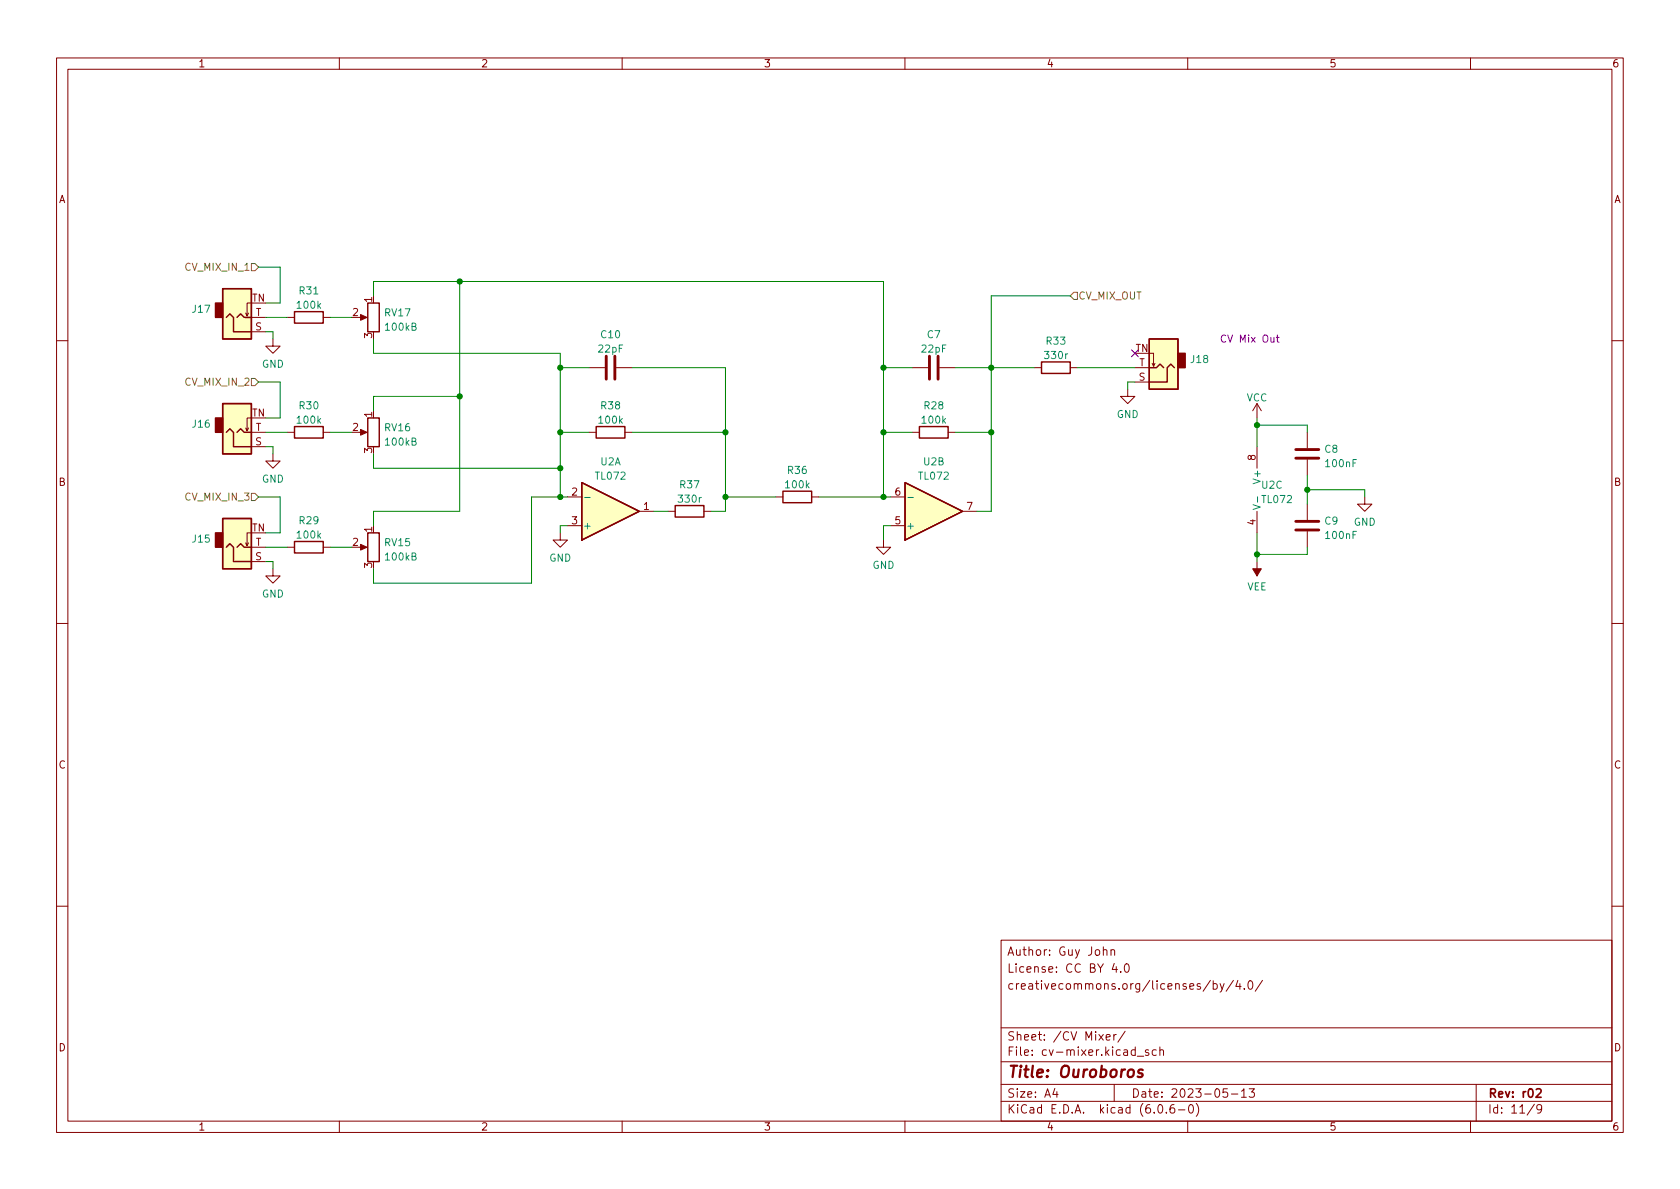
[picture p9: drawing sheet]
<svg xmlns="http://www.w3.org/2000/svg" width="297mm" height="210mm" viewBox="0 0 297 210" stroke-linecap="round" stroke-linejoin="round" font-family="sans-serif">
<g fill="none" stroke="#840000" stroke-width=".18">
<path d="M10 10.2h277v190.1h-277zM12 12.2h273v186.1h-273zM60 10.2v2M110 10.2v2M160 10.2v2M210 10.2v2M260 10.2v2M43.9 55.4l-.2 .5M44.4 53.6h-.7v2.3l-.3-.5M44.4 58.7h2.6M44.4 56.1h2.6M48.3 59.9v1.3h-1.3l1.3 1.3 1.2-1.3h-1.2"/>
<path d="M50.8 56.1h1.3M57.1 56.1h1.3M63.5 56.1h1M10 60.2h2M43.9 75.7l-.2 .5M44.4 73.9h-.7v2.3l-.3-.5M44.4 79h2.6M44.4 76.4h2.6M50.8 76.4h1.3M57.1 76.4h1.3M63.5 76.4h1M104.1 65h2.8"/>
<path d="M104.1 76.4h1.3M109 65h2.8M110.5 76.4h1.3M161.3 65h2.8M161.3 76.4h1.3M166.1 65h2.8M167.6 76.4h1.3M182.9 65h1.2M189.2 65h1.3M199.4 68.8v1.3h1.3l-1.3 1.3-1.3-1.3h1.3M200.7 67.6h2.5M200.7 65h2.5"/>
<path d="M203.2 62.5h.8v2.3l.2-.5M203.7 64.3l.3 .5M222.2 71.4v2.5M222.2 79v3.8M222.2 71.4l-.7 1.2M222.2 71.4l.8 1.2M231.1 76.4v2.8M285 60.2h2M43.9 96l-.2 .5M44.4 94.2h-.7v2.3l-.3-.5M44.4 99.3h2.6M44.4 96.8h2.6"/>
<path d="M48.3 80.3v1.2h-1.3l1.3 1.3 1.2-1.3h-1.2M50.8 96.8h1.3M57.1 96.8h1.3M63.5 96.8h1M99.1 94.2v1.3h1.2l-1.2 1.3-1.3-1.3h1.3M100.3 93h2.6M100.3 87.9h2.6M113 90.4h2.6M118.1 90.4h1.3M124.5 90.4h1.2M137.2 87.9h1.2M143.5 87.9h1.3"/>
<path d="M156.2 95.5v1.3h1.3l-1.3 1.2-1.3-1.2h1.3M157.5 93h2.5M157.5 87.9h2.5M170.2 90.4h2.5M222.2 90.4v3.8M222.2 99.3v2.5M231.1 81.3v2.8M231.1 89.1v2.8M231.1 94v2.8M241.3 87.9v1.2h1.3l-1.3 1.3-1.3-1.3h1.3M10 110.2h2M48.3 100.6v1.2h-1.3l1.3 1.3 1.2-1.3h-1.2"/>
<path d="M285 110.2h2M10 160.2h2M177 166.3h108v32h-108zM195.1 168.1l.2-.2 .3 .1 .1 .9M195.1 167.4v1.5M196.4 168.1l.2-.2 .4 .1 .1 .9M196.4 167.9v1M197 170.4l-.4 1h1M197.4 170.9v1M198.1 171.8v.1M198.9 170.6l.2-.2a.81 .81 0 0 1 .6 .7 .81 .81 0 0 1-.3 .8h-.1a.81 .81 0 0 1-.4-1.3zM214 173.4l-1.3 1.9"/>
<path d="M214.5 174l.4-.1 .3 .3v.4l-.1 .3h-.6M214.5 173.4v1.5M215.7 173.9l.4 1M216.4 173.9l-.5 1.4-.2 .1M218.1 173.4l-1.3 1.9M218.9 173.4l-.4 1h.9M219.2 173.9v1M220 174.8v.1M220.8 173.6l.2-.2a.81 .81 0 0 1 .6 .7 .81 .81 0 0 1-.3 .8h-.2a.81 .81 0 0 1-.3-1.3zM223.2 173.4l-1.3 1.9M285 160.2h2M60 198.3v2"/>
<path d="M110 198.3v2M160 198.3v2M177 194.8h108M177 191.8h108M177 187.8h108M177 181.8h108M186.5 192.5l-.4 1h1M186.9 193v1M195.6 183.4l.7-.1-.1-.3-.4-.1-.2 .2v.8h.6M196.9 182.9v1M197 191.8v3M197.4 182.9l-.3 .1-.2 .2"/>
<path d="M198.9 182.4l-1.3 1.9M201.1 186.8h1.1M203.1 185.7l-.4-.1-.2 .2 .1 .3 .5 .1v.4h-.6M204.4 185.7l-.4-.1-.3 .3v.4l.2 .3h.5M204.9 195.4l.2-.1a.81 .81 0 0 1 .6 .7 .81 .81 0 0 1-.3 .8h-.2a.81 .81 0 0 1-.6-.6 .81 .81 0 0 1 .3-.8zM205.1 185.8l.2-.2 .3 .1 .1 .9M205.1 185.1v1.5M206.2 196.7v.1M207.6 195.3a.59 .59 0 0 0-.7 .7v.5l.1 .3h.4l.2-.1 .1-.5-.1-.2-.5-.1-.2 .3M208.4 196.3h1.1M210 198.3v2M210.4 195.4l.1-.1a.81 .81 0 0 1 .6 .7 .81 .81 0 0 1-.3 .8h-.2a.81 .81 0 0 1-.5-.6 .81 .81 0 0 1 .3-.8z"/>
<path d="M211.5 195.1a1.72 1.72 0 0 1 0 2.3M217 192.5h-.7l-.1 .7 .2-.1 .5 .1 .2 .2-.1 .5-.2 .1-.6-.1M217.7 193.5h1.2M219.5 193l.4-.5v1.5M219.5 194h.9M220.9 192.5h.9l-.5 .6 .4 .1v.7l-.2 .1h-.4l-.2-.1M260 198.3v2M261 191.8v6.5M271.3 195.3l-1.3 1.9M272.6 196l-.3 .3h-.3l-.3-.3 .2-.6 .4-.1 .2 .2a.99 .99 0 0 1-.3 1.3h-.3"/>
</g>
<path d="M271.6 192.7l.6-.2 .2 .2 .1 .3-.9 1h.9" fill="none" stroke="#840000" stroke-width=".3"/>
<path d="M202 189.2a.49 .49 0 0 0-.7 .3v.2l.7 .2v.2l-.1 .3-.2 .1-.6-.1" fill="none" stroke="#840000" stroke-width=".4"/>
<g fill="#840000" stroke="#840000" stroke-width=".18">
<path d="M221.5 100.6h1.5l-.8 1.2z"/>
<path d="M63.8 96.3l1.1 .5-1.1 .5z"/>
<path d="M63.8 55.6l1.1 .5-1.1 .5z"/>
<path d="M63.8 75.9l1.1 .5-1.1 .6z"/>
</g>
<path d="M103.4 88h.9M160.5 88h1M221.6 89.2l1.2 .5-1.2 .4M222.3 87.9v.9" fill="none" stroke="#008484" stroke-width=".18"/>
<path d="M107.2 63v4.1M108.7 63v4.1M164.3 63v4.1M165.9 63v4.1M229.1 79.5h4.1M229.1 81h4.1M229.1 93.7h4.1M229.1 92.2h4.1" fill="none" stroke="#840000" stroke-width=".51"/>
<g fill="#ffffc2" stroke="#ffffc2" stroke-width=".18">
<path d="M203.2 59.9h5.1v8.9h-5.1z"/>
<path d="M39.4 91.7h5v8.9h-5z"/>
<path d="M39.4 51h5v8.9h-5z"/>
<path d="M39.4 71.4h5v8.9h-5z"/>
<path d="M160 85.3l10.2 5.1-10.2 5.1z"/>
<path d="M102.9 85.3l10.1 5.1-10.1 5.1z"/>
</g>
<g fill="none" stroke="#840000" stroke-width=".25">
<path d="M39.4 51h5v8.9h-5zM40 56.1l.6-.6 .7 .6v2.6h3.1M41.9 56.1l.6-.6 .7 .6h1.2M52.1 55.1h5v2h-5zM65 53.6h2.1v5.1h-2.1zM203.2 59.9h5.1v8.9h-5.1zM39.4 71.4h5v8.9h-5zM40 76.4l.6-.6 .7 .6v2.6h3.1M41.9 76.4l.6-.6 .7 .6h1.2M52.1 75.4h5v2.1h-5zM65 73.9h2.1v5.1h-2.1zM105.4 75.4h5.1v2.1h-5.1z"/>
<path d="M162.6 75.4h5v2.1h-5zM184.1 64h5.1v2h-5.1zM203.2 65h1.3l.6-.6 .6 .6M207.6 65l-.6-.6-.6 .6v2.6h-3.2M39.4 91.7h5v8.9h-5zM40 96.8l.6-.7 .7 .7v2.5h3.1M41.9 96.8l.6-.7 .7 .7h1.2M52.1 95.8h5v2h-5zM65 94.2h2.1v5.1h-2.1zM102.9 85.3l10.1 5.1-10.1 5.1zM119.4 89.4h5.1v2h-5.1zM138.4 86.9h5.1v2h-5.1z"/>
<path d="M160 85.3l10.2 5.1-10.2 5.1z"/>
</g>
<g fill="#840000" stroke="#840000" stroke-width=".25">
<path d="M208.3 62.5h1.2v2.5h-1.2z"/>
<path d="M38.1 94.2h1.3v2.6h-1.3z"/>
<path d="M38.1 53.6h1.3v2.5h-1.3z"/>
<path d="M38.1 73.9h1.3v2.5h-1.3z"/>
</g>
<path d="M225.7 59.7h.5M225.8 59.2v1.1l.4 .2" fill="none" stroke="#840084" stroke-width=".18"/>
<path d="M44.4 46.6h.7l.6 .6-.6 .7h-.7zM189.9 51.7h.6v1.3h-.6l-.7-.7zM44.4 66.9h.7l.6 .7-.6 .6h-.7zM44.4 87.2h.7l.6 .7-.6 .6h-.7z" fill="none" stroke="#848400" stroke-width=".18"/>
<g fill="none" stroke="#008400" stroke-width=".18">
<path d="M45.7 47.2h3.8v6.4h-2.5M47 56.1h3.8M47 58.7h1.3v1.2M58.4 56.1h3.8M66 52.3v-2.5h90.2v38.1M66 59.9v2.6h33.1v25.4M81.3 49.8v40.6h-15.3v2.6M189.2 52.3h-13.9v38.1h-2.6M45.7 67.6h3.8v6.3h-2.5M47 76.4h3.8M47 79h1.3v1.3M58.4 76.4h3.8"/>
<path d="M81.3 70.1h-15.3v2.5M99.1 65h5M99.1 76.4h5M111.8 65h16.5v25.4h-2.6M111.8 76.4h16.5M156.2 65h5.1M156.2 76.4h5.1M168.9 65h14M168.9 76.4h6.4M190.5 65h10.2M200.7 67.6h-1.3v1.2M222.2 75.2h8.9v1.2"/>
<path d="M222.2 73.9v5.1M45.7 87.9h3.8v6.3h-2.5M47 99.3h1.3v1.3M47 96.8h3.8M58.4 96.8h3.8M66 80.3v2.5h33.1M100.3 87.9h-6.3v15.2h-28v-2.5M100.3 93h-1.2v1.2M115.6 90.4h2.5M128.3 87.9h8.9M144.8 87.9h12.7M157.5 93h-1.3v2.5"/>
<path d="M222.2 94.2v5.1M231.1 84.1v5M231.1 96.8v1.2h-8.9M231.1 86.6h10.2v1.3"/>
</g>
<path d="M200.1 61.9l1.2 1.2M201.3 61.9l-1.2 1.2" fill="none" stroke="#000084" stroke-width=".18"/>
<g fill="#008400" stroke="#008400" stroke-width=".18">
<circle cx="99.1" cy="87.9" r=".46"/>
<circle cx="81.3" cy="49.8" r=".46"/>
<circle cx="175.3" cy="76.4" r=".46"/>
<circle cx="156.2" cy="65" r=".46"/>
<circle cx="156.2" cy="87.9" r=".46"/>
<circle cx="156.2" cy="76.4" r=".46"/>
<circle cx="175.3" cy="65" r=".46"/>
<circle cx="99.1" cy="76.4" r=".46"/>
<circle cx="81.3" cy="70.1" r=".46"/>
<circle cx="99.1" cy="65" r=".46"/>
<circle cx="99.1" cy="82.8" r=".46"/>
<circle cx="128.3" cy="76.4" r=".46"/>
<circle cx="128.3" cy="87.9" r=".46"/>
<circle cx="231.1" cy="86.6" r=".46"/>
<circle cx="222.2" cy="75.2" r=".46"/>
<circle cx="222.2" cy="98" r=".46"/>
</g>
<text font-size="2.8" fill="#840000" x="178" y="190.6">Title: Ouroboros</text>
<g font-size="2.1" fill="#840000">
<text x="178" y="172">License: CC BY 4.0</text>
<text x="178" y="169">Author: Guy John</text>
<text x="178" y="175">creativecommons.org/licenses/by/4.0/</text>
<text x="178" y="184">Sheet: /CV Mixer/</text>
<text x="178" y="186.7">File: cv-mixer.kicad_sch</text>
<text x="178" y="196.9">KiCad E.D.A. kicad (6.0.6-0)</text>
<text x="178" y="194.1">Size: A4</text>
<text x="200" y="194.1">Date: 2023-05-13</text>
<text x="263" y="194.1">Rev: r02</text>
<text x="263" y="196.9">Id: 11/9</text>
</g>
<g font-size="1.8" fill="#840000">
<text x="35" y="11.9">1</text>
<text x="85" y="11.9">2</text>
<text x="135" y="11.9">3</text>
<text x="185" y="11.9">4</text>
<text x="235" y="11.9">5</text>
<text x="285" y="11.9">6</text>
<text x="10.3" y="35.9">A</text>
<text x="285.3" y="35.9">A</text>
<text x="44.5" y="53.3">TN</text>
<text x="65.8" y="53.4" transform="rotate(-90 65.8 53.4)">1</text>
<text x="45.1" y="58.4">S</text>
<text x="45.2" y="55.9">T</text>
<text x="62.4" y="55.9">2</text>
<text x="65.8" y="59.8" transform="rotate(-90 65.8 59.8)">3</text>
<text x="200.8" y="62.2">TN</text>
<text x="201.4" y="64.8">T</text>
<text x="201.3" y="67.3">S</text>
<text x="44.5" y="73.7">TN</text>
<text x="45.2" y="76.2">T</text>
<text x="62.4" y="76.2">2</text>
<text x="65.8" y="73.8" transform="rotate(-90 65.8 73.8)">1</text>
<text x="45.1" y="78.7">S</text>
<text x="65.8" y="80.1" transform="rotate(-90 65.8 80.1)">3</text>
<text x="222" y="81.4" transform="rotate(-90 222 81.4)">8</text>
<text x="10.3" y="85.9">B</text>
<text x="101.1" y="87.6">2</text>
<text x="158.3" y="87.6">6</text>
<text x="285.3" y="85.9">B</text>
<text x="44.5" y="94">TN</text>
<text x="65.8" y="94.1" transform="rotate(-90 65.8 94.1)">1</text>
<text x="101.1" y="92.7">3</text>
<text x="113.8" y="90.2">1</text>
<text x="158.3" y="92.7">5</text>
<text x="171" y="90.2">7</text>
<text x="222" y="92.8" transform="rotate(-90 222 92.8)">4</text>
<text x="45.1" y="99.1">S</text>
<text x="45.2" y="96.5">T</text>
<text x="62.4" y="96.5">2</text>
<text x="65.8" y="100.4" transform="rotate(-90 65.8 100.4)">3</text>
<text x="10.3" y="135.9">C</text>
<text x="285.3" y="135.9">C</text>
<text x="10.3" y="185.9">D</text>
<text x="285.3" y="185.9">D</text>
<text x="35" y="199.9">1</text>
<text x="85" y="199.9">2</text>
<text x="135" y="199.9">3</text>
<text x="185" y="199.9">4</text>
<text x="235" y="199.9">5</text>
<text x="285" y="199.9">6</text>
</g>
<g font-size="1.8" fill="#848400">
<text x="33" y="47.9">CV_MIX_IN_1</text>
<text x="190.6" y="53">CV_MIX_OUT</text>
<text x="33" y="68.2">CV_MIX_IN_2</text>
<text x="33" y="88.5">CV_MIX_IN_3</text>
</g>
<g font-size="1.8" fill="#008484">
<text x="53" y="52">R31</text>
<text x="34.1" y="55.3">J17</text>
<text x="52.6" y="54.6">100k</text>
<text x="68.1" y="55.9">RV17</text>
<text x="68.3" y="58.5">100kB</text>
<text x="106.3" y="59.8">C10</text>
<text x="164" y="59.8">C7</text>
<text x="46.3" y="65">GND</text>
<text x="105.9" y="62.3">22pF</text>
<text x="163" y="62.3">22pF</text>
<text x="184.9" y="63.5">330r</text>
<text x="185.1" y="60.9">R33</text>
<text x="210.6" y="64.2">J18</text>
<text x="220.4" y="71">VCC</text>
<text x="34.1" y="75.6">J16</text>
<text x="52.6" y="74.9">100k</text>
<text x="53" y="72.4">R30</text>
<text x="68.1" y="76.2">RV16</text>
<text x="106" y="74.9">100k</text>
<text x="106.3" y="72.4">R38</text>
<text x="163.1" y="74.9">100k</text>
<text x="163.5" y="72.4">R28</text>
<text x="197.4" y="73.9">GND</text>
<text x="68.3" y="78.8">100kB</text>
<text x="106.2" y="82.3">U2A</text>
<text x="139.3" y="83.8">R36</text>
<text x="163.3" y="82.3">U2B</text>
<text x="234.2" y="80.1">C8</text>
<text x="234.5" y="82.6">100nF</text>
<text x="46.3" y="85.3">GND</text>
<text x="105.4" y="84.8">TL072</text>
<text x="120.1" y="88.9">330r</text>
<text x="120.3" y="86.3">R37</text>
<text x="139" y="86.3">100k</text>
<text x="162.5" y="84.8">TL072</text>
<text x="222.9" y="85.1" transform="rotate(-90 222.9 85.1)">V+</text>
<text x="223.1" y="86.4">U2C</text>
<text x="223.2" y="88.9">TL072</text>
<text x="34.1" y="95.9">J15</text>
<text x="52.6" y="95.2">100k</text>
<text x="53" y="92.7">R29</text>
<text x="103" y="93.6">+</text>
<text x="160.1" y="93.6">+</text>
<text x="234.2" y="92.8">C9</text>
<text x="234.5" y="95.3">100nF</text>
<text x="239.3" y="93">GND</text>
<text x="68.1" y="96.6">RV15</text>
<text x="68.3" y="99.1">100kB</text>
<text x="97.1" y="99.3">GND</text>
<text x="154.2" y="100.6">GND</text>
<text x="46.3" y="105.7">GND</text>
<text x="220.5" y="104.4">VEE</text>
</g>
<text font-size="1.8" fill="#840084" x="216.3" y="60.6">CV Mix Out</text>
</svg>
